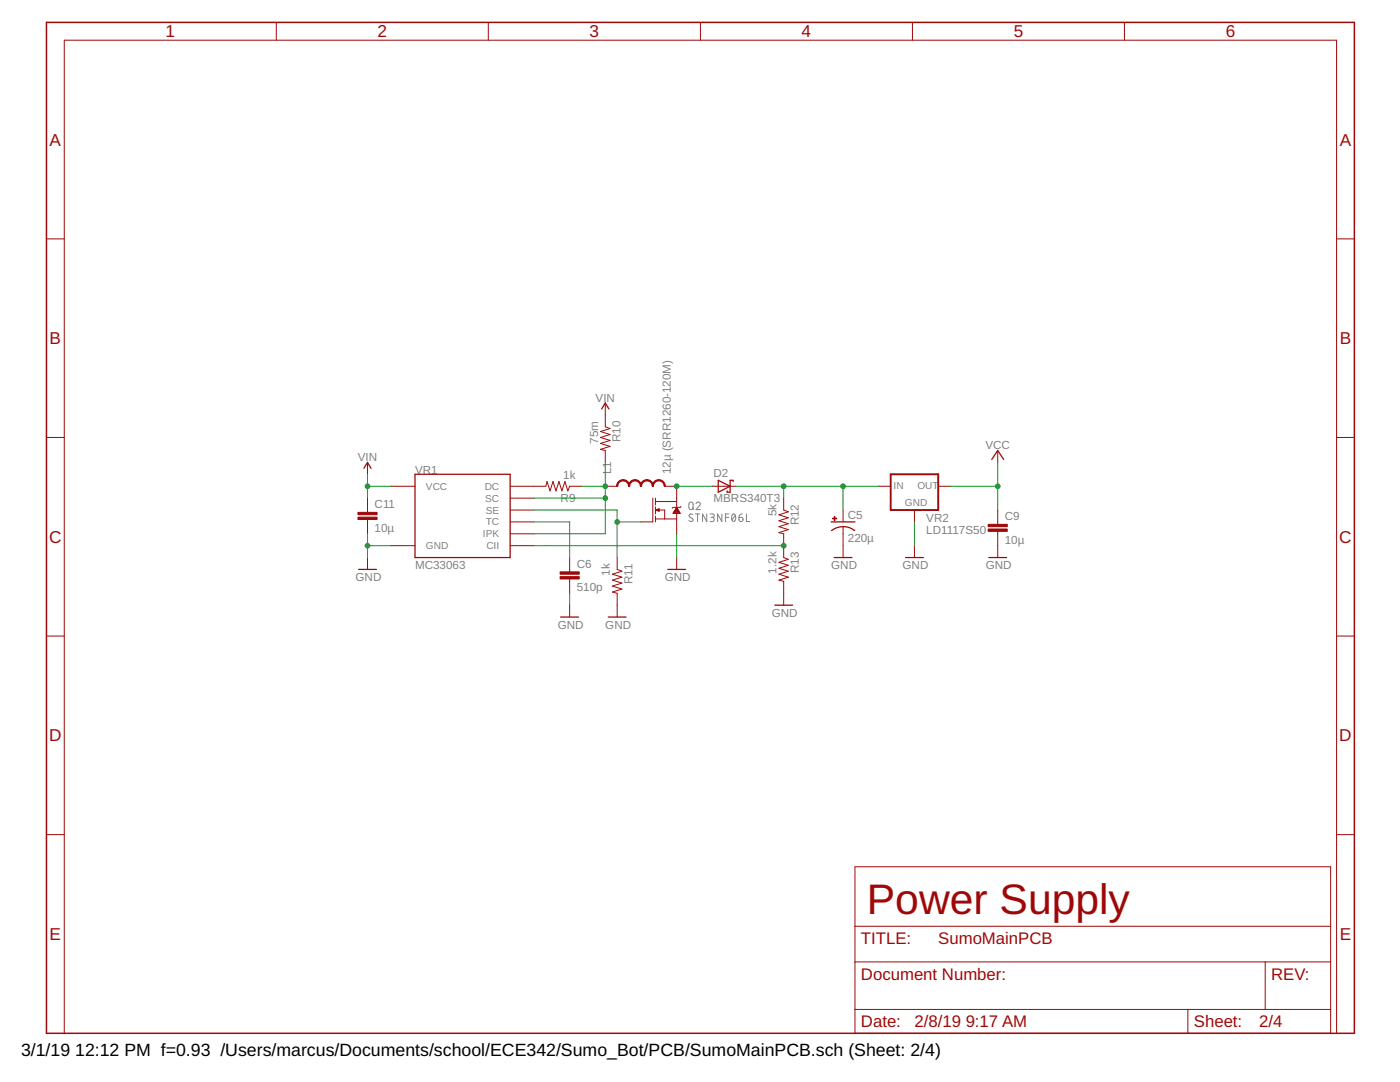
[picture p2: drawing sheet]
<svg xmlns="http://www.w3.org/2000/svg" width="279mm" height="216mm" viewBox="0 0 279 216" stroke-linecap="round" stroke-linejoin="round" font-family="sans-serif">
<g fill="none" stroke="#808080" stroke-width=".2">
<path d="M137.6 100.3l.3-.1 .3 .1 .1 1a.42 .42 0 0 1-.4 .4 .42 .42 0 0 1-.4-.4zM138.2 101.3l.3 .4M138.2 102.7l-.2-.1a.36 .36 0 0 0-.4 .1 .36 .36 0 0 0 .1 .5l.5 .2a.35 .35 0 0 1 .1 .5 .35 .35 0 0 1-.5 .1l-.3-.1M138.8 102.6h.8M138.9 100.5a.42 .42 0 0 1 .6-.3 .42 .42 0 0 1 .1 .7l-.7 .8h.9M139.2 102.6v1.5M141.1 102.6v1.5l-.9-1.5v1.5M141.7 102.6h.7l.2 .2-.2 .4h-.5M142.1 103.2a.42 .42 0 0 1 .5 .5 .42 .42 0 0 1-.5 .4h-.4M144.1 102.6v1.5l-.9-1.5v1.5M144.8 103.2h.7M145.5 102.6h-.7v1.5"/>
<path d="M146.2 102.7l.2-.1a.9 .9 0 0 1 0 1.5 .96 .96 0 0 1-.2-1.4zM146.7 102.9l-.6 .8M147.5 103.2h.5a.42 .42 0 0 1 .3 .5 .42 .42 0 0 1-.4 .4 .42 .42 0 0 1-.4-.4zM148.1 102.6l-.5 .2-.1 .4M149 102.6v1.5h.6"/>
</g>
<g fill="none" stroke="#9f0808" stroke-width=".25">
<path d="M72.6 93.5l.7-1.2 .7 1.2M82.8 94.6h19v16.7h-19zM120.1 81.6l.7-1.2 .7 1.2M143.3 95.8l2.4 1.2-2.4 1.2zM146.3 96.1v-.3h-.6v2.4h-.6v-.2M197.9 91.7l1.2-1.8 1.2 1.8M71.6 113.6h3.5M133.3 113.6h3.5M165.9 104.1h4.7M165.9 105.9a3.7 3.7 0 0 1 4.7 0M166.5 111.3h3.5M180.7 111.3h3.6"/>
<path d="M197.3 111.3h3.6M111.9 123.1h3.6M121.4 123.1h3.5M154.6 120.8h3.6"/>
</g>
<g fill="none" stroke="#9f0808" stroke-width=".2">
<path d="M55.1 4.5v3.5M97.5 4.5v3.5M139.8 4.5v3.5M182.1 4.5v3.5M224.4 4.5v3.5M9.3 47.7h3.5M266.7 47.7h3.6M9.3 87.3h3.5M73.3 92.3v2.3M73.3 99.4v2.8M78.1 97h4.7M101.8 97h7.1l.3-.9 .6 1.9 .6-1.9 .6 1.9 .5-1.9 .6 1.9 .6-1.9 .6 1.9 .4-1h2.4"/>
<path d="M101.8 99.4h4.8M120.8 97h2.4M120.8 80.4v4.8l1 .3-2 .6 2 .6-2 .6 2 .6-2 .6 2 .6-2 .6 1 .2v2.4M130.3 99.4v4.7h-2.4M130.8 99.4v1.4M132.7 97h2.3v4.2M142.2 97h4.7M156.4 99.4v2.4l.9 .3-1.9 .6 1.9 .6-1.9 .6 1.9 .6-1.9 .6 1.9 .6-1.9 .6 1 .2v4.8l.9 .3-1.9 .6 1.9 .6-1.9 .6 1.9 .6-1.9 .6 1.9 .6-1.9 .6 1 .2v4.8M175.4 97h2.4M187.2 97h2.4M199.1 89.9v2.4M266.7 87.3h3.6"/>
<path d="M73.3 103.7v2.8M73.3 111.3v2.3M78.1 108.9h4.7M101.8 108.9h4.8M101.8 106.5h4.8M101.8 104.1h4.8M101.8 101.8h4.8M113.7 111.3v2.8M113.7 115.5v2.9M123.2 111.3v2.3l.9 .4-1.9 .6 1.9 .6-1.9 .6 1.9 .6-1.9 .5 1.9 .6-1.9 .6 1 .3v4.7M130.8 101.8h1.9v1.7M130.8 101.1v1.5"/>
<path d="M130.8 103v1.1M130.8 103.5h4.2M130.8 100.1h4.2M130.8 101.8l.7 .2M131.1 101.9h.4M131.1 101.7h.4M131.5 102h.1M131.5 101.5h.1M131.5 101.5l-.7 .3M131.5 101.5v.5M134.4 102.3h1.3M134.5 102.2h1.1"/>
<path d="M134.5 102.1h1.1M134.6 102h.9M134.7 101.9h.7M134.7 101.8h.6M134.8 101.7h.5M134.9 101.5h.3M134.9 101.4h.2M135 101.3h.1M135 102.4v4.1M135 111.3v2.3M135 101.2l.7 1.2h-1.4zM135.9 101.1l-.2 .1h-1.4l-.1 .2"/>
<path d="M168.3 101.8v2.3M168.3 105.1v6.2M182.5 101.8v2.3M182.5 108.9v2.4M199.1 101.8v2.8M199.1 106v5.3M9.3 126.9h3.5M113.7 120.8v2.3M266.7 126.9h3.6M9.3 166.5h3.5M170.6 173h95v33.2h-95zM266.7 166.5h3.6"/>
<path d="M170.6 191.9h95M170.6 184.8h95M252.5 191.9v9.5M12.8 206.2v-198.2h253.9v198.2M170.6 201.4h95M237.1 201.4v4.8"/>
</g>
<g fill="#9f0808" stroke="#9f0808" stroke-width=".2">
<path d="M166.1 103.4h.9v.1h-.9z"/>
<path d="M166.5 103h.1v.9h-.1z"/>
<path d="M111.8 115.1h3.8v.4h-3.8z"/>
<path d="M111.8 114.1h3.8v.5h-3.8z"/>
<path d="M197.2 105.6h3.8v.4h-3.8z"/>
<path d="M197.2 104.6h3.8v.5h-3.8z"/>
<path d="M71.4 103.2h3.8v.5h-3.8z"/>
<path d="M71.4 102.2h3.8v.5h-3.8z"/>
</g>
<g fill="#9f0808" stroke="#9f0808" stroke-width=".2">
<path d="M123.4 96.1l.5-.3 .5-.1v.2l-.6 .2a.97 .97 0 0 0-.5 .9h-.3v-.1z" fill-rule="evenodd"/>
<path d="M124.4 95.7a1.3 1.3 0 0 1 1.3 1.3h-.3a1.08 1.08 0 0 0-1-1.1z" fill-rule="evenodd"/>
<path d="M125.8 96.1l.5-.3 .4-.1v.2l-.7 .4-.3 .7h-.3l.1-.4z" fill-rule="evenodd"/>
<path d="M126.7 95.7a1.3 1.3 0 0 1 1.3 1.3h-.2a1.08 1.08 0 0 0-1.1-1.1z" fill-rule="evenodd"/>
<path d="M128.2 96.1l.5-.3 .4-.1v.2l-.7 .4-.4 .7h-.2l.1-.4z" fill-rule="evenodd"/>
<path d="M129.1 95.7a1.3 1.3 0 0 1 1.3 1.3h-.2l-.3-.7-.8-.4z" fill-rule="evenodd"/>
<path d="M130.6 96.1l.4-.3 .5-.1v.2l-.8 .4-.3 .7h-.2v-.4z" fill-rule="evenodd"/>
<path d="M131.5 95.7a1.3 1.3 0 0 1 1.3 1.3h-.3l-.3-.7-.7-.4z" fill-rule="evenodd"/>
</g>
<path d="M177.8 94.6h9.4v7.2h-9.4z" fill="none" stroke="#9f0808" stroke-width=".38"/>
<path d="M9.3 4.5h261v201.7h-261z" fill="none" stroke="#9f0808" stroke-width=".3"/>
<g fill="none" stroke="#099523" stroke-width=".2">
<path d="M73.3 94.6v4.8M73.3 97h4.8M106.6 99.4h14.2M116.1 97h4.7M120.8 92.3v14.2h-14.2M135 97h7.2M146.9 97h28.5M156.4 97v2.4M168.3 97v4.8M189.6 97h9.5M199.1 92.3v9.5M73.3 108.9h4.8"/>
<path d="M73.3 106.5v4.8M106.6 108.9h49.8M106.6 104.1h7.1v7.2M106.6 101.8h16.6v9.5M113.7 118.4v2.4M123.2 104.1h4.7M135 106.5v4.8M182.5 104.1v4.8"/>
</g>
<g fill="#099523" stroke="#099523" stroke-width=".2">
<circle cx="73.3" cy="108.9" r=".47"/>
<circle cx="120.8" cy="97" r=".47"/>
<circle cx="120.8" cy="99.4" r=".47"/>
<circle cx="123.2" cy="104.1" r=".47"/>
<circle cx="135" cy="97" r=".47"/>
<circle cx="156.4" cy="108.9" r=".47"/>
<circle cx="73.3" cy="97" r=".47"/>
<circle cx="156.4" cy="97" r=".47"/>
<circle cx="168.3" cy="97" r=".47"/>
<circle cx="199.1" cy="97" r=".47"/>
</g>
<text font-size="8.5" fill="#9f0808" x="173" y="182.4">Power Supply</text>
<g font-size="3.5">
<text x="4.2" y="210.7">3/1/19</text>
<text x="15" y="210.7">12:12 PM f=0.93 /Users/marcus/Documents/school/ECE342/Sumo_Bot/PCB/SumoMainPCB.sch (Sheet: 2/4)</text>
</g>
<g font-size="3.4" fill="#9f0808">
<text x="33" y="7.5">1</text>
<text x="75.3" y="7.5">2</text>
<text x="117.7" y="7.5">3</text>
<text x="160" y="7.5">4</text>
<text x="202.3" y="7.5">5</text>
<text x="244.6" y="7.5">6</text>
<text x="9.9" y="29.1">A</text>
<text x="267.4" y="29.1">A</text>
<text x="9.9" y="68.7">B</text>
<text x="267.4" y="68.7">B</text>
<text x="9.8" y="108.3">C</text>
<text x="267.3" y="108.3">C</text>
<text x="9.8" y="147.9">D</text>
<text x="267.3" y="147.9">D</text>
<text x="9.9" y="187.6">E</text>
<text x="267.4" y="187.6">E</text>
</g>
<g font-size="3.3" fill="#9f0808">
<text x="171.8" y="188.4">TITLE:</text>
<text x="187.2" y="188.4">SumoMainPCB</text>
<text x="171.8" y="195.5">Document Number:</text>
<text x="253.7" y="195.5">REV:</text>
<text x="171.8" y="205">Date:</text>
<text x="182.5" y="205">2/8/19</text>
<text x="192.7" y="205">9:17 AM</text>
<text x="238.3" y="205">Sheet:</text>
<text x="251.3" y="205">2/4</text>
</g>
<g font-size="2.3" fill="#808080">
<text x="118.9" y="80.2">VIN</text>
<text x="119.4" y="88.5" transform="rotate(-90 119.4 88.5)">75m</text>
<text x="123.8" y="88.2" transform="rotate(-90 123.8 88.2)">R10</text>
<text x="196.7" y="89.7">VCC</text>
<text x="71.4" y="92">VIN</text>
<text x="82.8" y="94.6">VR1</text>
<text x="112.4" y="95.6">1k</text>
<text x="122" y="94.6" transform="rotate(-90 122 94.6)">L1</text>
<text x="133.8" y="94.6" transform="rotate(-90 133.8 94.6)">12µ (SRR1260-120M)</text>
<text x="142.4" y="95.2">D2</text>
<text x="74.8" y="101.4">C11</text>
<text x="111.9" y="100.1">R9</text>
<text x="142.4" y="100.2">MBRS340T3</text>
<text x="74.8" y="106.2">10µ</text>
<text x="155" y="103" transform="rotate(-90 155 103)">5k</text>
<text x="159.4" y="104.9" transform="rotate(-90 159.4 104.9)">R12</text>
<text x="169.2" y="103.5">C5</text>
<text x="184.9" y="106.5">LD1117S50</text>
<text x="184.9" y="104.1">VR2</text>
<text x="200.5" y="103.8">C9</text>
<text x="82.8" y="113.6">MC33063</text>
<text x="115.1" y="113.3">C6</text>
<text x="165.9" y="113.6">GND</text>
<text x="169.2" y="108.1">220µ</text>
<text x="180.1" y="113.6">GND</text>
<text x="196.7" y="113.6">GND</text>
<text x="200.5" y="108.5">10µ</text>
<text x="71" y="116">GND</text>
<text x="115.1" y="118">510p</text>
<text x="121.7" y="114.9" transform="rotate(-90 121.7 114.9)">1k</text>
<text x="126.2" y="116.5" transform="rotate(-90 126.2 116.5)">R11</text>
<text x="132.7" y="116">GND</text>
<text x="155" y="114.5" transform="rotate(-90 155 114.5)">1.2k</text>
<text x="159.4" y="114.3" transform="rotate(-90 159.4 114.3)">R13</text>
<text x="111.3" y="125.5">GND</text>
<text x="120.8" y="125.5">GND</text>
<text x="154" y="123.1">GND</text>
</g>
<g font-size="2" fill="#808080">
<text x="85" y="97.7">VCC</text>
<text x="96.7" y="97.7">DC</text>
<text x="96.8" y="100.1">SC</text>
<text x="178.3" y="97.6">IN</text>
<text x="180.6" y="101.1">GND</text>
<text x="183.1" y="97.6">OUT</text>
<text x="96.4" y="107.2">IPK</text>
<text x="96.9" y="104.8">TC</text>
<text x="96.9" y="102.5">SE</text>
<text x="85" y="109.6">GND</text>
<text x="97.1" y="109.6">CII</text>
</g>
</svg>
